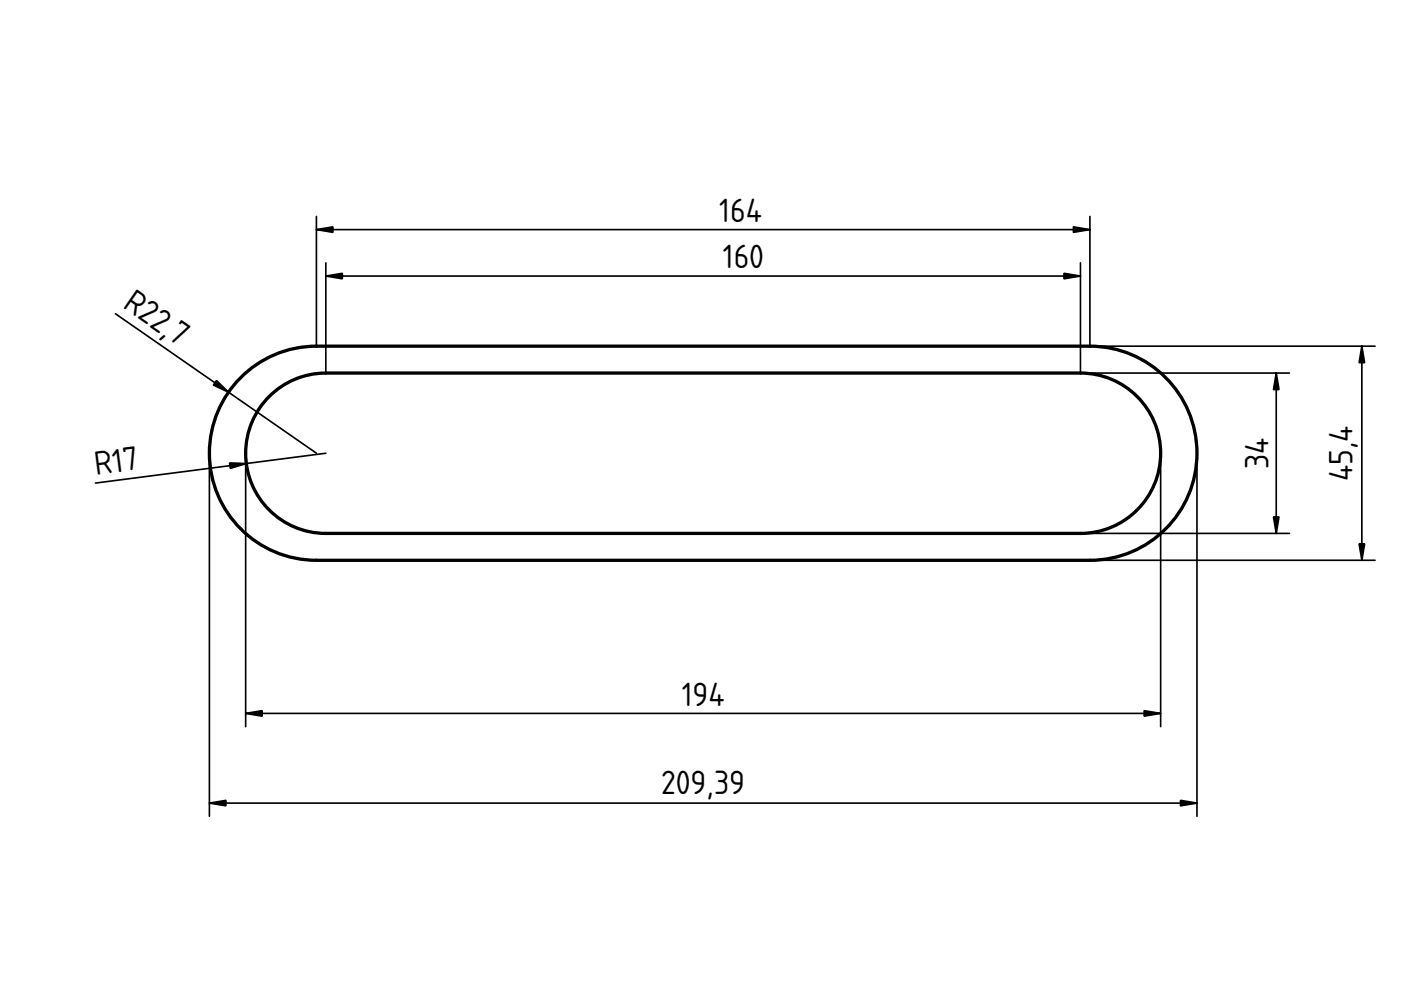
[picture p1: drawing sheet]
<svg xmlns="http://www.w3.org/2000/svg" width="297mm" height="210mm" viewBox="0 0 297 210" stroke-linecap="round" stroke-linejoin="round" font-family="sans-serif">
<path d="M51.7 79.4a22.6 22.6 0 0 1 15.4-6h164a22.7 22.7 0 0 1 22.7 22.7 22.7 22.7 0 0 1-22.7 22.7h-164a22.7 22.7 0 0 1-21.2-14.4 22.7 22.7 0 0 1 5.8-25zM56.5 84.6a17 17 0 0 1 12.6-5.5h160a17 17 0 0 1 17 17 17 17 0 0 1-17 17h-160a17 17 0 0 1-15.6-10.1 17 17 0 0 1 3-18.4z" fill="none" stroke="#000" stroke-width=".7"/>
<g fill="none" stroke="#000" stroke-width=".35">
<path d="M67.1 48.7h164M67.1 45.9v27.5M69.1 58.5h160M69.1 55.7v23.4M229.1 55.7v23.4h44.3M231.1 45.9v27.5h60.4M24.5 66.5l42.6 29.6M270.6 79.1v34M288.7 73.4v45.4M44.4 96.1v77M52.1 96.1v58M69.1 96.1l-48.9 6.3"/>
<path d="M246.1 96.1v58M253.8 96.1v77M229.1 113.1h44.3M231.1 118.8h60.4M52.1 151.3h194M44.4 170.3h209.4"/>
</g>
<g fill="#000" stroke="#000" stroke-width=".35">
<path d="M67.1 48.7l3.5-.6v1.2zM69.1 58.5l3.5-.6v1.2zM225.6 57.9l3.5 .6-3.5 .6zM227.6 48.1l3.5 .6-3.5 .6zM270.6 79.1l.6 3.5h-1.2zM288.7 73.4l.6 3.5h-1.1zM45.9 80.7l2.5 2.5-3.2-1.6zM48.7 98.2l3.5 .1-3.4 1zM270 109.6h1.2l-.6 3.5zM288.2 115.3h1.1l-.6 3.5zM52.1 151.3l3.5-.6v1.1zM242.6 150.7l3.5 .6-3.5 .5z"/>
<path d="M44.4 170.3l3.5-.6v1.2zM250.3 169.7l3.5 .6-3.5 .6z"/>
</g>
<g font-size="6.7">
<text x="152.5" y="47">164</text>
<text x="153.3" y="56.9">160</text>
<text x="25.8" y="65.1" transform="rotate(35 25.8 65.1)">R22,7</text>
<text x="20.4" y="100.7" transform="rotate(-7 20.4 100.7)">R17</text>
<text x="268.9" y="99.4" transform="rotate(-90 268.9 99.4)">34</text>
<text x="286.8" y="101.9" transform="rotate(-90 286.8 101.9)">45,4</text>
<text x="144.5" y="149.6">194</text>
<text x="140.2" y="168.3">209,39</text>
</g>
</svg>
